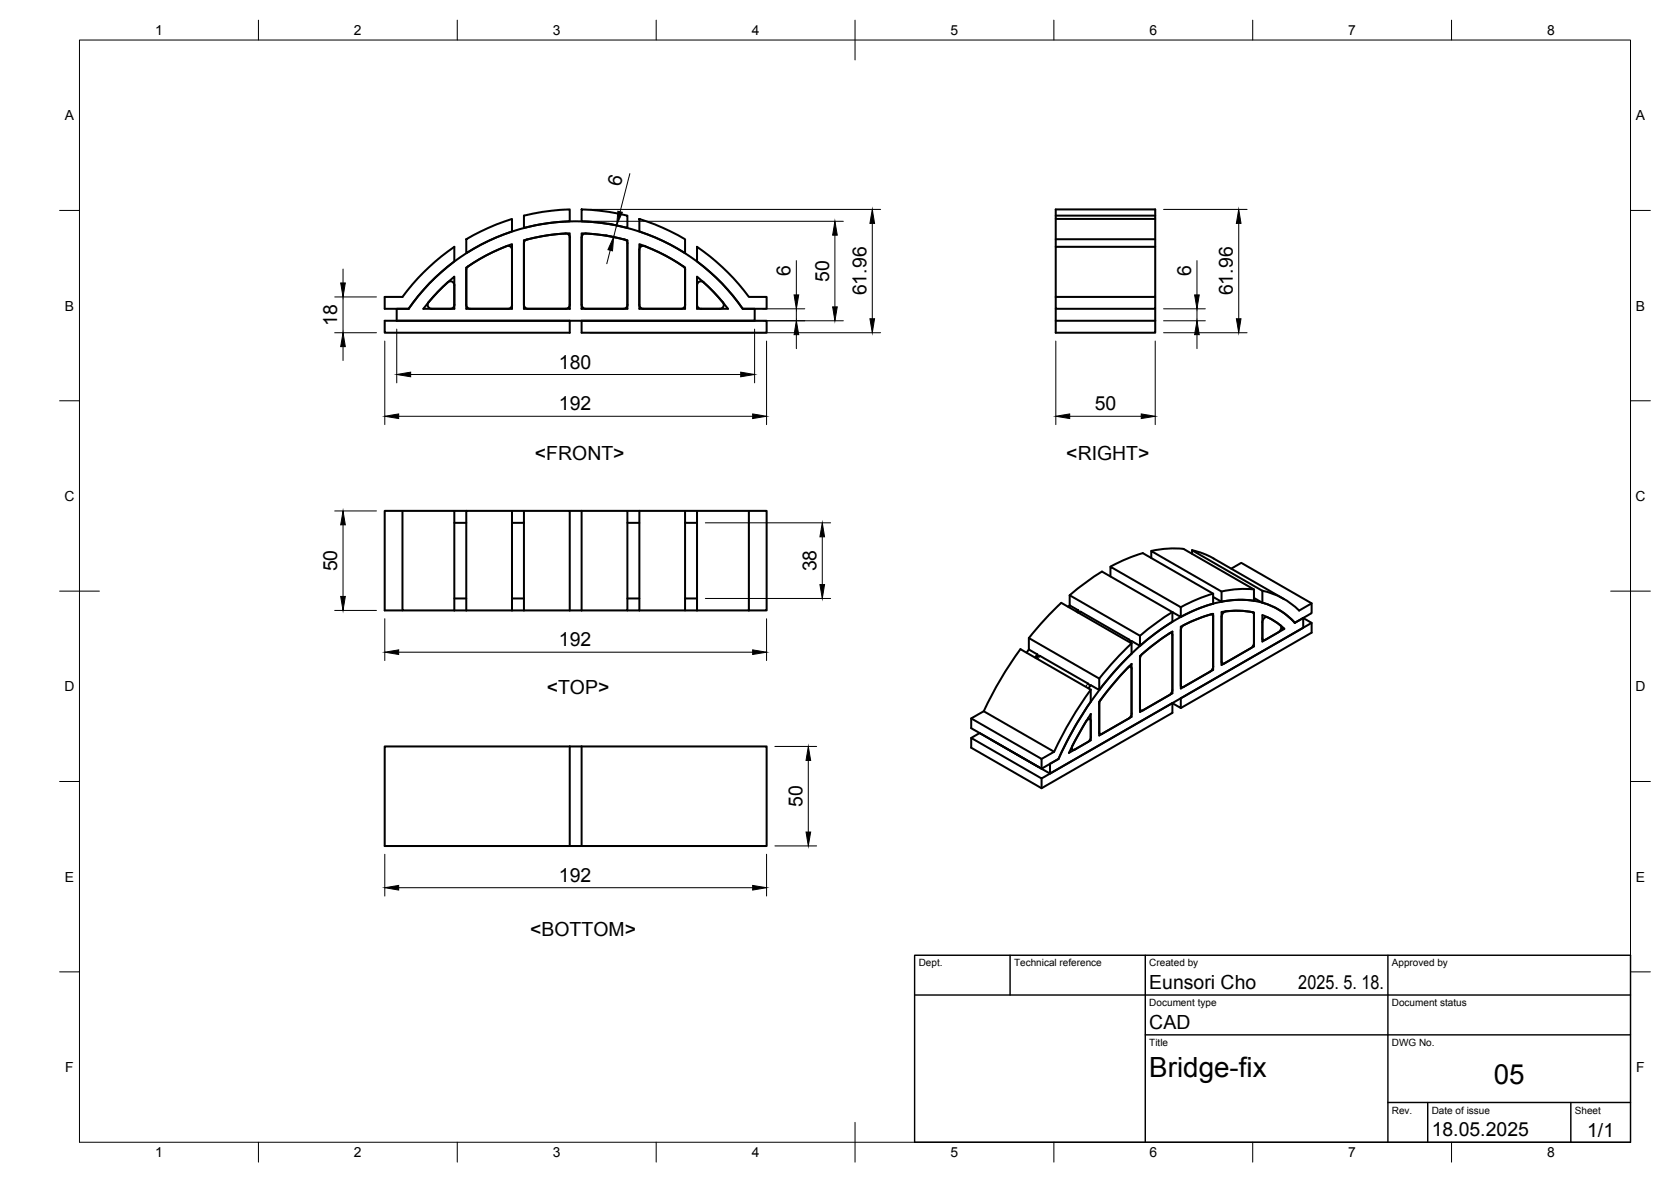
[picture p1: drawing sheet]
<svg xmlns="http://www.w3.org/2000/svg" width="420mm" height="297mm" viewBox="0 0 420 297" stroke-linecap="round" stroke-linejoin="round" font-family="sans-serif">
<!-- layer: Visible -->
<g fill="none" stroke="#000" stroke-width=".51">
<path d="M131.7 54.2a53.1 53.1 0 0 1 11.6-1.6v3l-5.8 .5-5.8 1.2zM142.2 58.7l.7 .2 .4 .8v16.9a1.01 1.01 0 0 1-1 1M142.2 58.7l-3.9 .3-5.8 1.2M146.2 58.6l5.9 .6 5.7 1.2v17.2h-11.6zM146.2 52.6a55.7 55.7 0 0 1 11.6 1.6v3.1l-5.8-1.2-5.8-.5zM146.2 59.7v16.9M147.3 58.7l3.9 .3 5.8 1.2M147.3 58.7l-.7 .2-.3 .8M160.8 55l5.8 2.2 5.7 2.9v3.5l-5.6-3.1-5.9-2.3zM265.5 55v7M265.5 52.6h25v2.4h-25zM265.5 54.2h25"/>
<path d="M290.5 55v7M96.7 74.6h4.5a54.2 54.2 0 0 1 13-12.6v3.7a50.5 50.5 0 0 0-11.5 11.9h-6zM99.7 77.6h3a51.1 51.1 0 0 1 84.1 0h3v3h-90.1zM107.8 76a1.01 1.01 0 0 0-.2 1 1.01 1.01 0 0 0 .9 .6M110.1 73.3l4.1-3.8v8.1h-7.8zM114.2 71.7v4.9M114.3 76.6a1.01 1.01 0 0 1-1 1M114.3 71.7a1.01 1.01 0 0 0-.6-.9 1.01 1.01 0 0 0-1.1 .1l-2.5 2.5-2.4 2.6M117.2 67.3l4.8-3 6.7-3v16.3h-11.5zM117.2 76.6a1.01 1.01 0 0 0 1 1M117.2 60.1l5.7-2.9 5.8-2.2v3.2l-5.9 2.3-5.6 3.1zM127.4 61.9a39.4 39.4 0 0 0-10 5.4l-.2 .5"/>
<path d="M127.4 61.8a.98 .98 0 0 1 1.3 1l.1 13.8a1.01 1.01 0 0 1-1 1M131.7 60.4l5.7-1.2 5.9-.6v19h-11.6zM131.7 76.6a1.01 1.01 0 0 0 1 1M132.5 60.2a1.01 1.01 0 0 0-.8 .9M143 77.3l.3 .3M146.3 76.6a1.01 1.01 0 0 0 1 1M146.5 77.3l-.3 .3M157 60.2a1.01 1.01 0 0 1 .8 .9M157.8 76.6a1.01 1.01 0 0 1-1 1M160.8 61.3l6.7 3 4.8 3v10.3h-11.5zM171.8 67a38.8 38.8 0 0 0-10.1-5.2l-.7 .3-.2 .7v13.8a1.01 1.01 0 0 0 1 1M171.8 66.9l.5 .9"/>
<path d="M172.3 76.6a1.01 1.01 0 0 1-1 1M175.3 69.5l4.1 3.8 3.6 4.3h-7.7zM175.3 71.7v4.9a1.01 1.01 0 0 0 1 1M175.3 62a54.9 54.9 0 0 1 13 12.6h4.5v3h-6a50.5 50.5 0 0 0-11.5-11.9zM175.3 71.7a.99 .99 0 0 1 .6-.9 .99 .99 0 0 1 1 .2l2.5 2.4 2.4 2.6M181.8 76a1.01 1.01 0 0 1 .1 1 1.01 1.01 0 0 1-.9 .6M265.5 77.6v6h25v-3M265.5 74.6h25v3h-25v-15.6h25v12.6M265.5 60.1h25M290.5 77.6v3M96.7 80.6h46.6v3h-46.6zM146.2 80.6h46.6v3h-46.6z"/>
<path d="M265.5 80.6h25M101.2 128.4v25h13M114.2 131.4h3M114.2 128.4h3M128.7 131.4h3M128.7 128.4h3M143.3 128.4h2.9M146.2 128.4h11.6v25h-11.6M146.2 128.4v25M157.8 131.4h3M157.8 128.4h3M160.8 128.4h11.5v25h-11.5"/>
<path d="M160.8 128.4v25M172.3 131.4h3M172.3 128.4h3M188.3 128.4h-13v25M297.6 138l17.7 10.1v2.9a23 23 0 0 0-8.1 .2M297.6 137.9a25.3 25.3 0 0 0-8.1 .6M299.7 138.3a18.6 18.6 0 0 1 5.5 2l17.7 10.2M299.7 138.3v.9M299.7 138.3l17.7 10.2M101.2 153.4h-4.5v-25h17.5v25M114.2 150.4h3M114.2 153.4h3"/>
<path d="M117.2 153.4h11.5M117.2 153.4v-25h11.5v25M128.7 150.4h3M128.7 153.4h3M131.7 153.4h11.6M131.7 153.4v-25h11.6v25M143.3 153.4h2.9M157.8 150.4h3M157.8 153.4h3M172.3 150.4h3M172.3 153.4h3M175.3 153.4h17.5v-25h-4.5v25"/>
<path d="M269 152.1l2.1 1.3v.5M269 149.6v2.5M269 149.6l17.6 10.2M269 149.6l4-3.2 4.1-2.8 17.7 10.2M269 152.1l-.4 .4M271 153.9l.5-.2 .3 .1 12 6.9 .5 .6M271.1 153.3l-.4 .4M279.2 144.9v-2.5l17.7 10.2v2.5l-2.1-1.3M279.2 142.4l.9-.5a38.7 38.7 0 0 1 7.3-2.9l17.6 10.2v2.5M286.6 159.8v2.5l-2.1-1.2-.4 .3M289.5 140.2v-1.7l17.6 10.2v2.5l-2.1-1.2M294.3 159l.3 .1"/>
<path d="M294.8 153.8v2.4l-4.1 2.8-4 3.3M294.8 159.6l-.1-.4-.5-.1-2.5 1.6-4.5 3.7-.5 1.1M294.8 153.8l-4.1 2.7-4 3.3M296.9 157.5v15.5l8.1-4.7-.2-.1M296.9 157.5a35.7 35.7 0 0 1 8.2-3.3l-.1 14.1M304.5 154.4h.3l.3 .5M304.5 154.4l-3 1a12.2 12.2 0 0 0-4.4 2.2l-.2 .8M304.7 154.4h.1M305.1 149.2a40.7 40.7 0 0 0-8.2 3.4M305.1 151.7a37.9 37.9 0 0 0-8.2 3.3M307.1 153.8v13.3l8.2-4.7-.2-.1M307.2 153.8a21 21 0 0 1 8.1 .1v8.5"/>
<path d="M308.1 153.7l-.6 .4-.3 .9M308.1 153.7a18.5 18.5 0 0 1 7.1 .3l.1 .4M309.6 142.9l2.5-1.5 17.7 10.2M315 153.9h.1M315.3 148.1a25.3 25.3 0 0 0-8.1 .5M317.4 148.5v3l-2.1-1.2M317.4 148.5a18.2 18.2 0 0 1 9.2 4.9l3.2-1.8v2.5l-4.3 2.4M317.4 151.5a17.3 17.3 0 0 1 8.2 5M318.6 155.1l-.8 .3-.4 1M318.6 155.1l2.5 1.4a1.28 1.28 0 0 1 1 1.5l-.6 .9M321.5 158.9l-3.4 1.9h-.5l-.2-.4M322.2 157.6l.7 .4-5.5 3.2v-6.6a15.7 15.7 0 0 1 5.5 3.4"/>
<path d="M325.6 156.5a18.9 18.9 0 0 0-18.3-5.3 47.4 47.4 0 0 0-22.9 13.2 85.1 85.1 0 0 0-18.2 26.3M327.7 155.3v2.5l-63.7 36.6M327.7 155.3l2.1 1.2v2.5l-32.9 18.9M327.7 155.3l-2.2 1.2M329.8 156.5l-32.9 19v2.4l-2.1-1.2M247.4 178.7l-3.2 1.8v2.5l17.7 10.2v-2.5l-17.7-10.2M247.4 178.7l17.6 10.2-3.1 1.8M247.4 178.7l1.8-3.7 2.8-4.9 4.6-7 17.7 10.2v3l-4.1 6.5-4 7.9M258.7 160.3l4.3-5 3.8-3.8 17.7 10.2v2.6M258.7 163.2l-.6 .8M260.6 165.4l.5-.6 .4 .1 12.1 6.9 .5 .6M260.8 165.1v-.6l-2.1-1.3v-2.9l17.7 10.2"/>
<path d="M260.9 164.4l-.6 .8M274.3 179.4v6.6M274.3 173.3l-2.4 3.4-3 4.8-3.8 7.4M274.3 179.4l-3.2 5.3-2.3 4.5M276.4 170.5v2.9l-2.1-1.2-.6 .8M276.7 175.9l-.3 .9M284 167.4l.3 .2M284.5 166.8v13.3M284.5 161.7l-3.8 3.8-4.3 5M284.5 179.3l-.2 .7-.5 .5-6.7 3.9-.5 .1-.2-.5M284.5 168v-.2a.43 .43 0 0 0-.7-.2l-3.8 4.1-3.3 4.2M284.5 164.2l-3.8 4-4.3 5.2"/>
<path d="M284.5 166.8l-3.8 4.1-4.3 5.4v8.5l8.1-4.7-.2-.1M286.6 164.9v14l8.2-4.7-.2-.1M286.6 178.4l.3 .2M286.7 178.1l.2 .5 .5-.1M286.7 164.8l4-3.3 4.1-2.8v15.5M294.8 176.7v2.4l-32.9 19-17.7-10.2v-2.5l2.1-1.2 17.7 10.2v-2.5l2.1-1.2M294.8 176.7l-32.9 18.9-17.7-10.2M294.8 173.4l-.2 .7-.5 .5-6.7 3.9M296.9 172.2l.2 .5 .5-.1M296.9 172.5l.2 .2M304.3 168.7l-6.7 3.9M305.1 167.5l-.3 .7-.5 .5"/>
<path d="M307.1 166.6l.3 .2M314.6 162.8l-6.7 3.9-.5 .1-.2-.5M315.3 161.6l-.2 .7-.5 .5M317.4 160.7l.2 .2M143.3 187.6v25h2.9v-25M143.3 187.6h-46.6v25h46.6M143.3 187.6h2.9M146.2 187.6h46.6v25h-46.6M249.2 185.9l12 6.9M261.9 195.6v2.5M266.1 190.7l-4.2 2.5M269.3 188.2l.4 .2"/>
<path d="M273.1 181.3l-3.6 6.6a.46 .46 0 0 0 .2 .5 .46 .46 0 0 0 .5 0l3.4-1.9 .5-.6 .2-.7M273.6 180.5l.5 .2M274.1 185.9l.2 .1-5.5 3.2M274.3 181.2l-.1-.3a.68 .68 0 0 0-1.1 .4M276.4 184.3l.2 .2"/>
</g>
<!-- layer: Visible Narrow -->
<path d="M271.8 153.7l-.4 .4M261.6 164.8l-.6 .8M273.6 171.8l-.6 .7M283.8 160.7l-.4 .3M249.2 185.9h.1M261.2 192.8h.1" fill="none" stroke="#000" stroke-width=".25"/>
<!-- layer: BORDER -->
<g fill="none" stroke="#000" stroke-width=".25">
<path d="M20 10.1h390v276.9h-390zM65 5.1v5M115 5.1v5M165 5.1v5M215 5.1v10M265 5.1v5M315 5.1v5M365 5.1v5M15 52.9h5M410 52.9h5M15 100.7h5M410 100.7h5"/>
<path d="M15 148.6h10M405 148.6h10M15 196.4h5M410 196.4h5M15 244.2h5M410 244.2h5M65 287v5M115 287v5M165 287v5M215 282.1v9.9M265 287v5M315 287v5"/>
<path d="M365 287v5"/>
</g>
<!-- layer: TITLEBLOCK -->
<path d="M230 240.1h180v46.9h-180zM230 250h180M254 240.1v9.9M288 240.1v46.9M349 240.1v46.9M288 260.1h122M349 277.1h61M359 277.1v9.9M395 277.1v9.9" fill="none" stroke="#000" stroke-width=".36"/>
<!-- layer: FD_Dimensions -->
<g fill="none" stroke="#000" stroke-width=".25">
<path d="M146.9 55.6h65.1M148.4 52.6h73M152.3 59l2.7 .7M153 56.1l2.7 .7M155 56.6l-.7 2.9M158.4 43.6l-2.5 9.6M209.9 59.1v18M219.3 56.1v24M292.6 52.6h21M311.5 56.1v24M84.2 74.6h10.5M86.3 67.6v3.5"/>
<path d="M86.3 74.6v9M153.4 62.9l-.8 3.4M191.9 77.6h10.5M200.2 65.5v8.6M200.2 77.6v3M292.6 77.6h10.5M301 65.5v8.6M301 77.6v3M84.2 83.6h10.5M86.3 87.1v3.5M96.8 85.7v21M99.8 82.7v13.5"/>
<path d="M103.3 94.1h82.9M146.9 80.6h65.1M148.4 83.6h73M189.7 82.7v13.5M192.7 85.7v21M200.2 84.1v3.5M265.5 85.7v21M290.5 85.7v21M292.6 83.6h21M292.6 80.6h10.5M301 84.1v3.5M100.2 104.6h89.1"/>
<path d="M269 104.6h18M84.2 128.4h10.5M86.3 131.9v18M177.4 131.4h31.5M206.8 134.9v12M84.2 153.4h10.5M96.8 155.5v10.5M177.4 150.4h31.5M192.7 155.5v10.5M100.2 163.9h89.1M194.8 187.6h10.5M203.2 191.1v18"/>
<path d="M96.8 214.7v10.5M192.7 214.7v10.5M194.8 212.6h10.5M100.2 223.1h89.1"/>
</g>
<g fill="#000" stroke="#000" stroke-width=".25">
<path d="M155.4 53.1l1.1 .2-1.5 3.3zM209.9 55.6l.6 3.5h-1.1zM219.3 52.6l.6 3.5h-1.2zM311.5 52.6l.5 3.5h-1.1zM85.7 71.1h1.1l-.5 3.5zM154.3 59.5l-.3 3.5-1.1-.3zM199.7 74.1h1.1l-.6 3.5zM209.4 77.1h1.1l-.6 3.5zM300.4 74.1h1.1l-.5 3.5zM86.3 83.6l.5 3.5h-1.1zM99.8 94.1l3.5-.6v1.2zM186.2 93.5l3.5 .6-3.5 .6z"/>
<path d="M200.2 80.6l.6 3.5h-1.1zM218.7 80.1h1.2l-.6 3.5zM301 80.6l.5 3.5h-1.1zM310.9 80.1h1.1l-.5 3.5zM96.8 104.6l3.4-.6v1.2zM189.3 104l3.4 .6-3.4 .6zM265.5 104.6l3.5-.6v1.2zM287 104l3.5 .6-3.5 .6zM86.3 128.4l.5 3.5h-1.1zM206.8 131.4l.5 3.5h-1.1zM85.7 149.9h1.1l-.5 3.5zM206.2 146.9h1.1l-.5 3.5z"/>
<path d="M96.8 163.9l3.4-.6v1.2zM189.3 163.3l3.4 .6-3.4 .6zM203.2 187.6l.6 3.5h-1.1zM202.7 209.1h1.1l-.6 3.5zM96.8 223.1l3.4-.6v1.2zM189.3 222.5l3.4 .6-3.4 .6z"/>
</g>
<g font-size="7">
<text x="289" y="270.6">Bridge-fix</text>
<text x="375.6" y="272.3">05</text>
</g>
<g font-size="4.9">
<text x="156" y="47" transform="rotate(-76 156 47)">6</text>
<text x="198.8" y="69.4" transform="rotate(-90 198.8 69.4)">6</text>
<text x="208.5" y="70.8" transform="rotate(-90 208.5 70.8)">50</text>
<text x="299.5" y="69.4" transform="rotate(-90 299.5 69.4)">6</text>
<text x="217.9" y="74.2" transform="rotate(-90 217.9 74.2)">61.96</text>
<text x="310" y="74.2" transform="rotate(-90 310 74.2)">61.96</text>
<text x="84.8" y="82" transform="rotate(-90 84.8 82)">18</text>
<text x="140.5" y="92.7">180</text>
<text x="140.5" y="103.2">192</text>
<text x="275.3" y="103.2">50</text>
<text x="134.5" y="115.5">&lt;FRONT&gt;</text>
<text x="268.1" y="115.5">&lt;RIGHT&gt;</text>
<text x="84.8" y="143.6" transform="rotate(-90 84.8 143.6)">50</text>
<text x="205.3" y="143.6" transform="rotate(-90 205.3 143.6)">38</text>
<text x="140.5" y="162.4">192</text>
<text x="137.5" y="174.4">&lt;TOP&gt;</text>
<text x="201.8" y="202.8" transform="rotate(-90 201.8 202.8)">50</text>
<text x="140.5" y="221.6">192</text>
<text x="133.3" y="235.2">&lt;BOTTOM&gt;</text>
<text x="289" y="248.5">Eunsori Cho</text>
<text x="326.5" y="248.5">2025. 5. 18.</text>
<text x="289" y="258.6">CAD</text>
<text x="360" y="285.5">18.05.2025</text>
<text x="399.1" y="285.7">1/1</text>
</g>
<g font-size="3.5">
<text x="39" y="8.8">1</text>
<text x="89" y="8.8">2</text>
<text x="139" y="8.8">3</text>
<text x="189" y="8.8">4</text>
<text x="239" y="8.8">5</text>
<text x="289" y="8.8">6</text>
<text x="339" y="8.8">7</text>
<text x="389" y="8.8">8</text>
<text x="16.3" y="30.2">A</text>
<text x="411.3" y="30.2">A</text>
<text x="16.3" y="78">B</text>
<text x="411.3" y="78">B</text>
<text x="16.2" y="125.9">C</text>
<text x="411.2" y="125.9">C</text>
<text x="16.2" y="173.7">D</text>
<text x="411.2" y="173.7">D</text>
<text x="16.3" y="221.6">E</text>
<text x="411.3" y="221.6">E</text>
<text x="16.4" y="269.4">F</text>
<text x="411.4" y="269.4">F</text>
<text x="39" y="290.8">1</text>
<text x="89" y="290.8">2</text>
<text x="139" y="290.8">3</text>
<text x="189" y="290.8">4</text>
<text x="239" y="290.8">5</text>
<text x="289" y="290.8">6</text>
<text x="339" y="290.8">7</text>
<text x="389" y="290.8">8</text>
</g>
<g font-size="2.5">
<text x="231" y="242.9">Dept.</text>
<text x="255" y="242.9">Technical reference</text>
<text x="289" y="242.9">Created by</text>
<text x="350" y="242.9">Approved by</text>
<text x="289" y="252.8">Document type</text>
<text x="350" y="252.8">Document status</text>
<text x="289" y="262.9">Title</text>
<text x="350" y="262.9">DWG No.</text>
<text x="350" y="279.9">Rev.</text>
<text x="360" y="279.9">Date of issue</text>
<text x="396" y="279.9">Sheet</text>
</g>
</svg>
